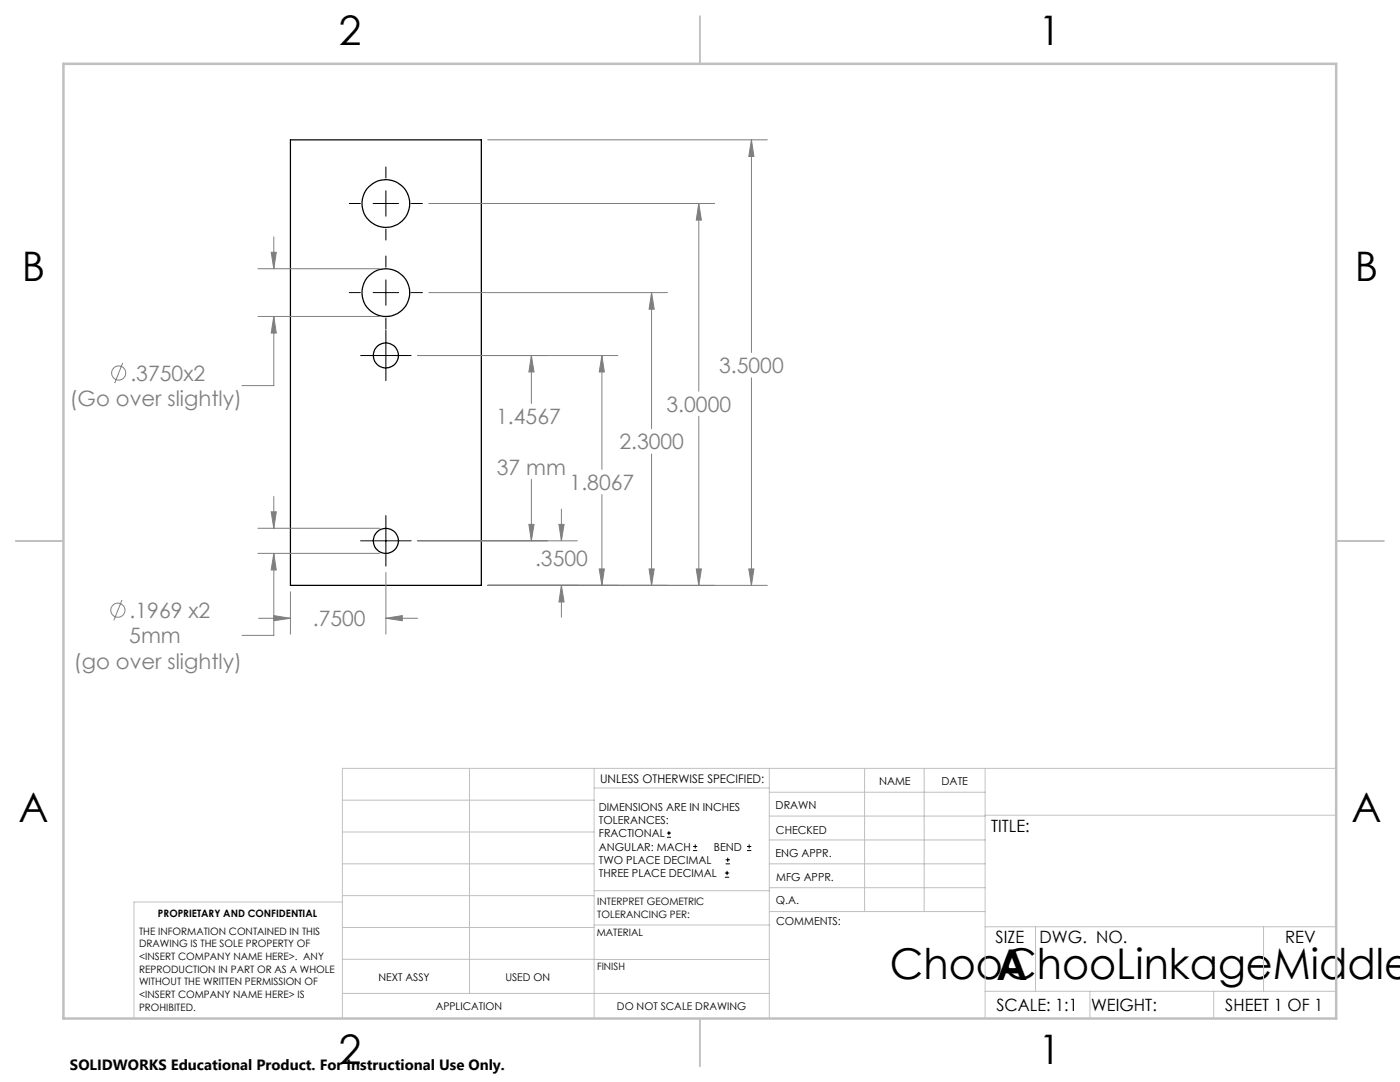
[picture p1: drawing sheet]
<svg xmlns="http://www.w3.org/2000/svg" width="279mm" height="216mm" viewBox="0 0 279 216" stroke-linecap="round" stroke-linejoin="round" font-family="sans-serif">
<g fill="none" stroke="#000" stroke-width=".25">
<path d="M58 27.9h38.1v88.9h-38.1z"/>
<circle cx="77" cy="58.4" r="4.8"/>
<circle cx="77" cy="40.6" r="4.8"/>
<circle cx="77" cy="70.9" r="2.5"/>
<circle cx="77" cy="107.9" r="2.51"/>
</g>
<g fill="none" stroke="#808080" stroke-width=".2">
<path d="M97.3 27.9h55.8M150 27.9v42.4M150 27.9l.5 3.3h-1.1zM51.5 53.6h24.2M54.1 50.3h1l-.5 3.3zM54.6 47.3v6.3M85.6 58.4h47.6M85.6 40.6h57M130 58.4v27.1M130 58.4l.6 3.3h-1.1zM139.5 40.6v37.5M139.5 40.6l.5 3.3h-1z"/>
<path d="M24.5 72.4l-1.6 4M51.5 63.1h24.2M54.6 63.1v13.8h-6.3M54.6 63.1l.5 3.4h-1zM83.3 70.9h40M106 70.9v9.6M106 70.9l.6 3.3h-1zM120.1 70.9v22.8M120.1 70.9l.5 3.3h-1zM150 75.4v41.4M54.6 99.1v6.3M106 95.6v12.3"/>
<path d="M120.1 98.7v18.1M130 90.6v26.2M139.5 83.1v33.7M24.3 119.7l-1.6 4.1M51.5 105.4h24.2M51.5 110.4h24.2M54.1 102.1h1l-.5 3.3zM54.6 110.4v16.4h-6.3M54.6 110.4l.5 3.3h-1zM58 118.1v8.4M77 114.2v12.3M83.3 107.9h31.9"/>
<path d="M97.3 116.8h55.8M105.6 104.6h1l-.6 3.3zM111.5 104.6h1.1l-.6 3.3zM112 101.6v6.3M112 116.8v6.4M112 116.8l.6 3.3h-1.1zM119.6 113.5h1l-.5 3.3zM129.5 113.5h1.1l-.6 3.3zM139 113.5h1l-.5 3.3zM149.4 113.5h1.1l-.5 3.3zM51.6 123.4h6.4M54.6 122.8l3.4 .6-3.4 .5z"/>
<path d="M77 123.4h6.4M77 123.4l3.3-.6v1.1z"/>
<circle cx="23.7" cy="74.4" r="1.41"/>
<circle cx="23.5" cy="121.8" r="1.41"/>
</g>
<g fill="none" stroke="#000" stroke-width=".2">
<path d="M77 33.3v2.2M77 38.1v5M69.7 40.6h2.2M69.7 58.4h2.2M74.5 40.6h5.1M74.5 58.4h5.1M77 45.7v2.2M77 51.1v2.2M77 55.8v5.1M82.1 40.6h2.2M82.1 58.4h2.2M72 70.9h10.1"/>
<path d="M77 63.5v2.2M77 65.9v10.1M72 107.9h10.1M77 102.9v10.1M133.1 167.1h.8M133.1 166.2h.8M133.5 165.8v.9M138.3 169.7h.8M138.3 168.9h.8M138.7 168.5v.8M144.7 175h.8M144.7 174.2h.8"/>
<path d="M144.8 172.4h.9M144.8 171.6h.9M145.1 173.8v.8M145.2 171.1v.9M149.1 169.7h.8M149.1 168.9h.8M149.5 168.5v.8"/>
</g>
<g fill="none" stroke="#c0c0c0" stroke-width=".2">
<path d="M68.3 159.7h50.3M93.7 153.3v44.9M118.6 153.3v49.9M118.6 157.2h34.9M153.5 153.3v49.9M153.5 158.1h43.1M172.5 153.3v28.6M184.4 153.3v28.6M196.6 153.3v49.9M266.7 153.3h-198.4v49.9M68.3 178.7h50.3M68.3 172.4h50.3"/>
<path d="M68.3 166h50.3M68.3 180h-41.6v23.2M118.6 177.7h35M153.5 167.6h43.1M153.5 162.8h43.1M153.5 172.4h43.1M153.5 177.1h43.1M196.6 162.7h70.1M68.3 198.2h85.2M68.3 191.4l85.2 .1M68.3 185.1h50.3M118.6 184.6h35"/>
<path d="M153.6 181.9h43M196.6 197.8h70.1M196.6 184.9h70.1M206.7 184.9v12.9M217.5 197.8v5.4M242.2 197.8v5.4M252.2 184.9v12.9"/>
</g>
<path d="M139.7 3.2v9.5M3.1 107.9h9.6M266.7 107.9h9.5M139.7 203.2v9.6" fill="none" stroke="#c0c0c0" stroke-width=".25"/>
<path d="M12.7 12.7h254v190.5h-254z" fill="none" stroke="#c0c0c0" stroke-width=".5"/>
<path d="M112 116.8l.6 3.3h-1.1zM111.5 104.6h1.1l-.6 3.3zM119.6 113.5h1l-.5 3.3zM120.1 70.9l.5 3.3h-1zM129.5 113.5h1.1l-.6 3.3zM130 58.4l.6 3.3h-1.1zM139 113.5h1l-.5 3.3zM139.5 40.6l.5 3.3h-1zM149.4 113.5h1.1l-.5 3.3zM150 27.9l.5 3.3h-1.1zM54.6 122.8l3.4 .6-3.4 .5zM77 123.4l3.3-.6v1.1zM54.1 102.1h1l-.5 3.3zM54.6 110.4l.5 3.3h-1zM54.1 50.3h1l-.5 3.3zM54.6 63.1l.5 3.4h-1zM106 70.9l.6 3.3h-1zM105.6 104.6h1l-.6 3.3z" fill="#808080"/>
<g font-size="8.5">
<text x="177.6" y="195.4">ChooChooLinkageMiddle</text>
<text x="198.9" y="195.5">A</text>
</g>
<g font-size="8.1">
<text x="67.6" y="8.9">2</text>
<text x="207.3" y="8.9">1</text>
<text x="4.4" y="56.2">B</text>
<text x="270.4" y="56.2">B</text>
<text x="3.7" y="164.1">A</text>
<text x="269.7" y="164.1">A</text>
<text x="67.6" y="212.4">2</text>
<text x="207.3" y="212.4">1</text>
</g>
<g font-size="4.2" fill="#808080">
<text x="26" y="76">.3750x2</text>
<text x="143.5" y="74.5">3.5000</text>
<text x="13.9" y="81.1">(Go over slightly)</text>
<text x="133" y="82.2">3.0000</text>
<text x="99" y="84.6">1.4567</text>
<text x="123.6" y="89.7">2.3000</text>
<text x="99.2" y="94.7">37 mm</text>
<text x="113.7" y="97.8">1.8067</text>
<text x="106.8" y="112.9">.3500</text>
<text x="25.9" y="123.3">.1969 x2</text>
<text x="62.4" y="124.9">.7500</text>
<text x="25.8" y="128.4">5mm</text>
<text x="14.8" y="133.4">(go over slightly)</text>
</g>
<g font-size="3.4">
<text x="197.8" y="166">TITLE:</text>
<text x="198.7" y="188.1">SIZE</text>
<text x="207.5" y="188.1">DWG. NO.</text>
<text x="256.5" y="188.2">REV</text>
<text x="198.8" y="201.7">SCALE: 1:1</text>
<text x="217.7" y="201.8">WEIGHT:</text>
<text x="244.5" y="201.7">SHEET 1 OF 1</text>
</g>
<text font-size="3" x="14" y="213.5">SOLIDWORKS Educational Product. For Instructional Use Only.</text>
<text font-size="2.4" x="119.8" y="156.2">UNLESS OTHERWISE SPECIFIED:</text>
<g font-size="2.2">
<text x="119.5" y="161.8">DIMENSIONS ARE IN INCHES</text>
<text x="154.8" y="161.4">DRAWN</text>
<text x="175.4" y="156.6">NAME</text>
<text x="187.9" y="156.7">DATE</text>
<text x="119.5" y="164.4">TOLERANCES:</text>
<text x="119.5" y="167.1">FRACTIONAL</text>
<text x="154.9" y="166.3">CHECKED</text>
<text x="119.5" y="169.7">ANGULAR: MACH</text>
<text x="119.5" y="172.4">TWO PLACE DECIMAL</text>
<text x="142.5" y="169.7">BEND</text>
<text x="154.8" y="171">ENG APPR.</text>
<text x="119.5" y="175">THREE PLACE DECIMAL</text>
<text x="154.9" y="175.7">MFG APPR.</text>
<text x="154.9" y="180.4">Q.A.</text>
<text x="154.9" y="184.6">COMMENTS:</text>
</g>
<g font-size="2.1">
<text x="75.5" y="195.7">NEXT ASSY</text>
<text x="100.9" y="195.7">USED ON</text>
<text x="86.9" y="201.5">APPLICATION</text>
<text x="123.1" y="201.6">DO NOT SCALE DRAWING</text>
</g>
<g font-size="2">
<text x="31.5" y="182.9">PROPRIETARY AND CONFIDENTIAL</text>
<text x="119.2" y="180.6">INTERPRET GEOMETRIC</text>
<text x="119.2" y="183.1">TOLERANCING PER:</text>
<text x="27.8" y="186.5">THE INFORMATION CONTAINED IN THIS</text>
<text x="27.8" y="189">DRAWING IS THE SOLE PROPERTY OF</text>
<text x="27.8" y="191.6">&lt;INSERT COMPANY NAME HERE&gt;. ANY</text>
<text x="119.1" y="186.7">MATERIAL</text>
<text x="27.8" y="194.1">REPRODUCTION IN PART OR AS A WHOLE</text>
<text x="27.8" y="196.6">WITHOUT THE WRITTEN PERMISSION OF</text>
<text x="119.1" y="193.5">FINISH</text>
<text x="27.8" y="199.1">&lt;INSERT COMPANY NAME HERE&gt; IS</text>
<text x="27.8" y="201.7">PROHIBITED.</text>
</g>
</svg>
